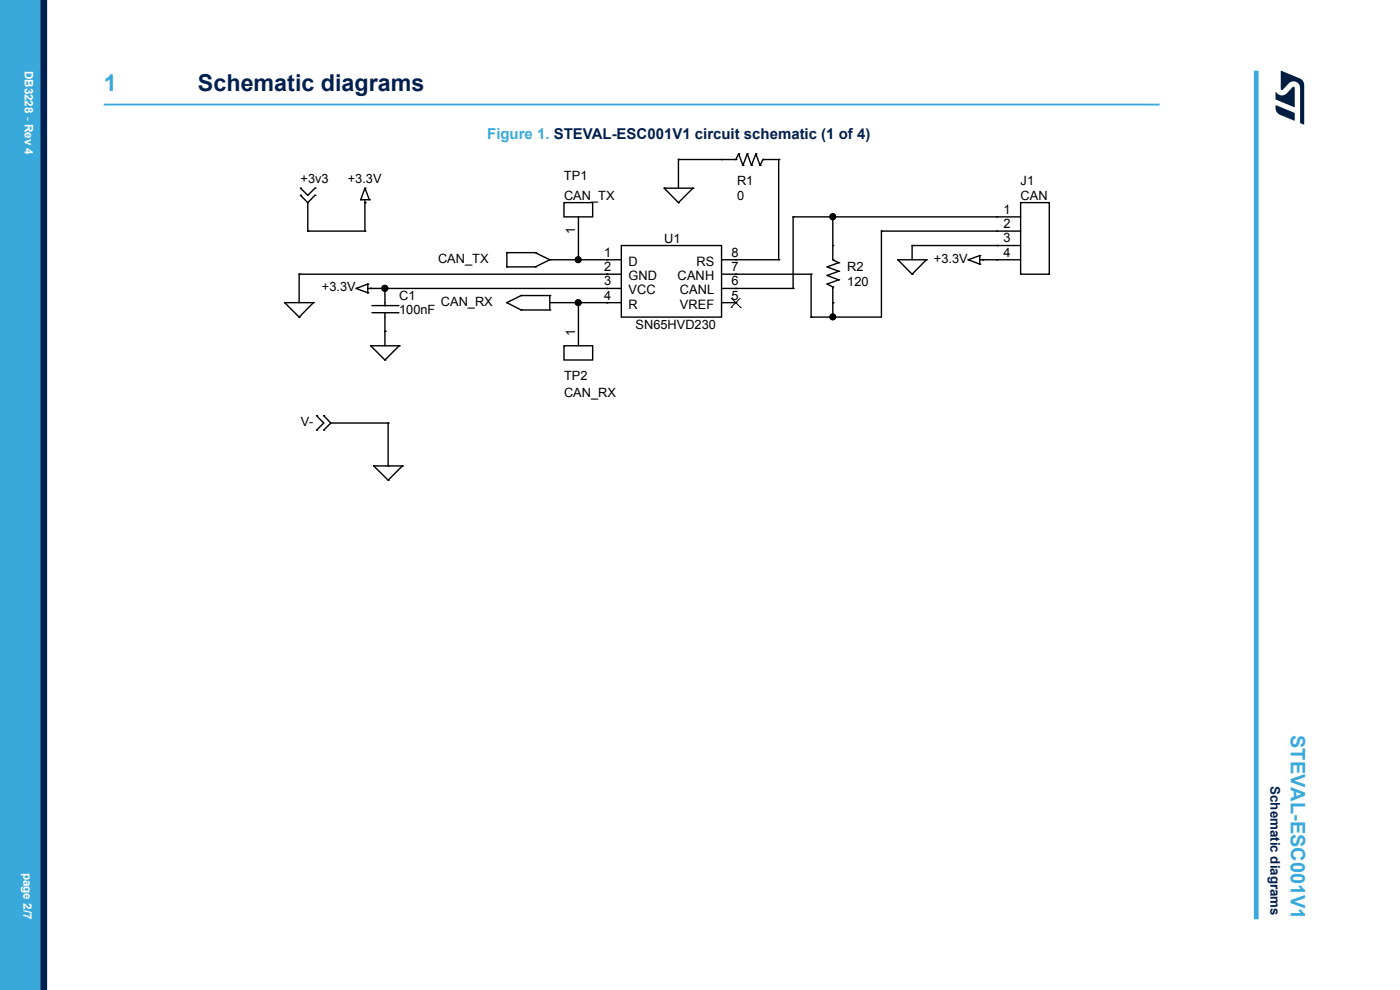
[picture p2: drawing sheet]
<svg xmlns="http://www.w3.org/2000/svg" width="297mm" height="210mm" viewBox="0 0 297 210" stroke-linecap="round" stroke-linejoin="round" font-family="sans-serif">
<path d="M22 22.2h224" fill="none" stroke="#39a9dc" stroke-width=".4"/>
<g fill="none" stroke="#000" stroke-width=".3">
<path d="M63.7 39.9h.1M63.7 39.9l1.6 1.5 1.5-1.5M66.8 39.9h.1M77.4 39.9h.1M77.4 39.9l-.9 2.5M77.4 39.9l.9 2.5M140.9 39.9h.1M140.9 39.9h6.1M140.9 39.9l3 3.1M143.9 33.8h.1M143.9 33.8h12.2M143.9 33.8v6.1"/>
<path d="M147 39.9h.1M147 39.9l-3.1 3.1M153.1 33.8h.1M156.1 33.8h.1M156.7 32.6h.1M156.7 32.6l.9 2.5M156.7 32.6l-.6 1.2M157.6 35.1h.1M158.5 32.6h.1M158.5 32.6l.9 2.5M158.5 32.6l-.9 2.5M159.4 35.1h.1"/>
<path d="M160.4 32.6h.1M160.4 32.6l.8 2.5M160.4 32.6l-1 2.5M161.2 35.1h.1M161.9 33.8h.1M161.9 33.8l-.7 1.3M161.9 33.8h3.3M165.2 33.8h.1M165.2 33.8v21.3M63.5 58.2h.1M63.5 58.2h68.3M63.5 58.2v6"/>
<path d="M63.7 41.4h.1M63.7 41.4l1.6 1.6M65.3 49h.1M65.3 49h12.1M65.3 43v6M66.8 41.4h.1M66.8 41.4l-1.5 1.6M76.5 42.4h.1M76.5 42.4h1.8M77.4 43h.1M77.4 49h.1M77.4 42.4v6.6"/>
<path d="M78.3 42.4h.1M107.5 56.6h.1M107.5 53.6h.1M107.5 56.6h6.1M107.5 53.6v3M107.5 53.6h6.1M113.6 56.6h.1M113.6 53.6h.1M113.6 53.6l3 1.5M116.6 55.1h.1M116.6 55.1l-3 1.5M116.6 55.1h15.2"/>
<path d="M119.6 43h6.1v3h-6.1zM122.7 55.1h.1M122.7 46v9.1M128.7 55.1h.1M128.7 58.2h.1M131.8 52.1h21.3v15.2h-21.3zM143.9 43h.1M153.1 55.1h12.1M153.1 58.2h19M156.1 58.2h.1M156.1 55.1h.1M165.2 55.1h.1"/>
<path d="M168.3 46h.1M168.3 46h8.4M168.3 46v15.2M172.1 58.2h.1M172.1 58.2v9.1M175.5 58.4h.1M175.5 56.6h.1M175.5 58.4l2.4 1M175.5 56.6l2.4 .9M176.7 55.1h.1M176.7 52.1h.1M176.7 46h.1"/>
<path d="M176.7 55.1l1.2 .6M176.7 46v9.1M177 46h39.5M177.9 59.4h.1M177.9 57.5h.1M177.9 55.7h.1M177.9 59.4l-2.4 .9M177.9 57.5l-2.4 .9M177.9 55.7l-2.4 .9M187 49h.1M187 49v18.3h-14.9M187.4 49h29.1"/>
<path d="M190.5 55.1h.1M190.5 55.1h6M190.5 55.1l3 3.1M193.5 58.2h.1M193.5 52.1h.1M193.5 52.1h23M193.5 52.1v3M196.5 55.1h.1M196.5 55.1l-3 3.1M205.4 55.1h.1M205.4 55.1l2.4 .9M207.8 56h.1"/>
<path d="M207.8 54.2h.1M207.8 55.1h8.7M207.8 54.2v1.8M207.8 54.2l-2.4 .9M208.5 55.1h.1M211.5 46h.1M211.5 49h.1M211.5 52.1h.1M211.5 55.1h.1M216.5 43h6.1v15.2h-6.1zM60.4 64.2h.1M60.4 64.2h6.1"/>
<path d="M60.4 64.2l3.1 3.1M63.5 67.3h.1M66.5 64.2h.1M66.5 64.2l-3 3.1M75.6 61.2h.1M75.6 61.2l2.4 .9M78 62.1h.1M78 60.3h.1M78 60.3v1.8M78 61.2h53.8M78 60.3l-2.4 .9M78.6 61.2h.1"/>
<path d="M78.6 73.3h.1M78.6 73.3h6.1M78.6 73.3l3.1 3.1M78.9 66.3h5.5M78.9 64.8h5.5M81.7 76.4h.1M81.7 64.8h.1M81.7 66.3h.1M81.7 61.2h.1M81.7 70.3h.1M81.7 61.2v3.6M81.7 66.3v7"/>
<path d="M84.4 66.3h.1M84.4 64.8h.1M84.7 73.3h.1M84.7 73.3l-3 3.1M107.5 64.2h.1M107.5 64.2l3 1.6M110.5 65.8h.1M110.5 62.7h.1M110.5 65.8h6.1M110.5 62.7l-3 1.5M110.5 62.7h6.1M116.6 62.7h.1"/>
<path d="M116.6 65.8h.1M116.6 62.7v3.1M116.6 64.2h15.2M119.6 73.3h6.1v3.1h-6.1zM122.7 64.2h.1M122.7 64.2v9.1M128.7 61.2h.1M128.7 64.2h.1M153.1 64.2h3M153.1 61.2h15.2M156.1 64.2h.1M156.1 61.2h.1"/>
<path d="M168.3 61.2h.1M172.1 67.3h.1M175.5 60.3h.1M175.5 60.3l1.2 .6M176.7 60.9h.1M176.7 64.2h.1M176.7 67.3h.1M176.7 60.9v6.4M67.2 88.2h.1M67.2 91.2h.1M67.2 88.2l1.5 1.5-1.5 1.5M68.7 91.2h.1"/>
<path d="M68.7 88.2h.1M68.7 88.2l1.5 1.5M70.2 89.7l-1.5 1.5M70.2 89.7h12.1M79.3 98.8h.1M79.3 98.8h6.1M79.3 98.8l3 3.1M82.3 89.7h.1M82.3 98.8h.1M82.3 89.7v9.1M85.4 98.8h.1M85.4 98.8l-3.1 3.1"/>
<path d="M82.3 101.9h.1"/>
<circle cx="122.7" cy="55.1" r=".58"/>
<circle cx="176.7" cy="46" r=".59"/>
<circle cx="81.6" cy="61.2" r=".6"/>
<circle cx="122.7" cy="64.2" r=".58"/>
<circle cx="176.7" cy="67.2" r=".58"/>
</g>
<path d="M155.1 65.2h.1M155.2 63.3l1.9 1.9M157 63.3l-1.9 1.9M157.1 65.2h.1" fill="none" stroke="#000" stroke-width=".21"/>
<g fill="#000">
<circle cx="122.7" cy="55.1" r=".58"/>
<circle cx="176.7" cy="46" r=".59"/>
<circle cx="81.6" cy="61.2" r=".6"/>
<circle cx="122.7" cy="64.2" r=".58"/>
<circle cx="176.7" cy="67.2" r=".58"/>
</g>
<path d="M266.5 15v180" fill="none" stroke="#39a9dc" stroke-width="1"/>
<g fill="#39a9dc">
<path d="M0 0h8.6v210h-8.6z" fill-rule="evenodd"/>
<path d="M0 0h7.5v210h-7.5z" fill-rule="evenodd"/>
</g>
<path d="M9.3 0v210" fill="none" stroke="#002052" stroke-width="1.4"/>
<g fill="#001e41">
<path d="M271.7 15l4.4 1.8a1.53 1.53 0 0 1 .6 1.2l-.1 8.4-.8-.3v-7.4a1.4 1.4 0 0 0-.8-1.3 1.4 1.4 0 0 0-1.5 .2l-1.3 1.4h-.4z"/>
<path d="M270.6 22.3l3.9 1.6 .2 .2v1.4l-.1 .1-3.1-1.3a1.54 1.54 0 0 1-.9-1.4z"/>
<path d="M270.6 19.4a1.48 1.48 0 0 0 2.4 .4l1.2-1.3h.4l.1 4.2-4.1-1.6z"/>
</g>
<text font-size="4.9" fill="#39a9dc" x="22" y="19.4">1</text>
<text font-size="4.9" fill="#002052" x="42" y="19.4">Schematic diagrams</text>
<text font-size="4.2" fill="#39a9dc" x="273.8" y="155.9" transform="rotate(90 273.8 155.9)">STEVAL-ESC001V1</text>
<text font-size="3.2" fill="#39a9dc" x="103.4" y="29.5">Figure 1. STEVAL-ESC001V1 circuit schematic (1 of 4)</text>
<g font-size="2.8">
<text x="212.9" y="45.3">1</text>
<text x="122" y="49.6" transform="rotate(-90 122 49.6)">1</text>
<text x="212.9" y="48.4">2</text>
<text x="212.9" y="51.4">3</text>
<text x="128.2" y="57.5">2</text>
<text x="128.2" y="54.4">1</text>
<text x="133.3" y="56.3">D</text>
<text x="133.3" y="59.4">GND</text>
<text x="143.8" y="59.4">CANH</text>
<text x="147.7" y="56.3">RS</text>
<text x="155.2" y="57.5">7</text>
<text x="155.2" y="54.4">8</text>
<text x="212.9" y="54.4">4</text>
<text x="128.2" y="60.5">3</text>
<text x="128.2" y="63.5">4</text>
<text x="133.3" y="62.4">VCC</text>
<text x="133.3" y="65.4">R</text>
<text x="144.2" y="65.4">VREF</text>
<text x="144.2" y="62.4">CANL</text>
<text x="155.2" y="63.5">5</text>
<text x="155.2" y="60.5">6</text>
<text x="122" y="71.2" transform="rotate(-90 122 71.2)">1</text>
</g>
<text font-size="2.8" fill="#002052" x="269.5" y="166.8" transform="rotate(90 269.5 166.8)">Schematic diagrams</text>
<g font-size="2.7">
<text x="63.7" y="38.7">+3v3</text>
<text x="73.8" y="38.7">+3.3V</text>
<text x="119.6" y="38.1">TP1</text>
<text x="156.4" y="39.3">R1</text>
<text x="216.5" y="39.3">J1</text>
<text x="119.6" y="42.4">CAN_TX</text>
<text x="156.4" y="42.4">0</text>
<text x="216.5" y="42.4">CAN</text>
<text x="140.9" y="51.5">U1</text>
<text x="92.9" y="55.7">CAN_TX</text>
<text x="179.7" y="57.5">R2</text>
<text x="198.1" y="55.7">+3.3V</text>
<text x="68.3" y="61.8">+3.3V</text>
<text x="84.7" y="63.6">C1</text>
<text x="93.5" y="64.8">CAN_RX</text>
<text x="179.7" y="60.6">120</text>
<text x="84.7" y="66.6">100nF</text>
<text x="134.8" y="69.7">SN65HVD230</text>
<text x="119.6" y="80.6">TP2</text>
<text x="119.6" y="84.3">CAN_RX</text>
<text x="63.8" y="90.4">V-</text>
</g>
<g font-size="2.5" fill="#fff">
<text x="5.3" y="15" transform="rotate(90 5.3 15)">DB3228 - Rev 4</text>
<text x="5" y="185.1" transform="rotate(90 5 185.1)">page 2/7</text>
</g>
</svg>
